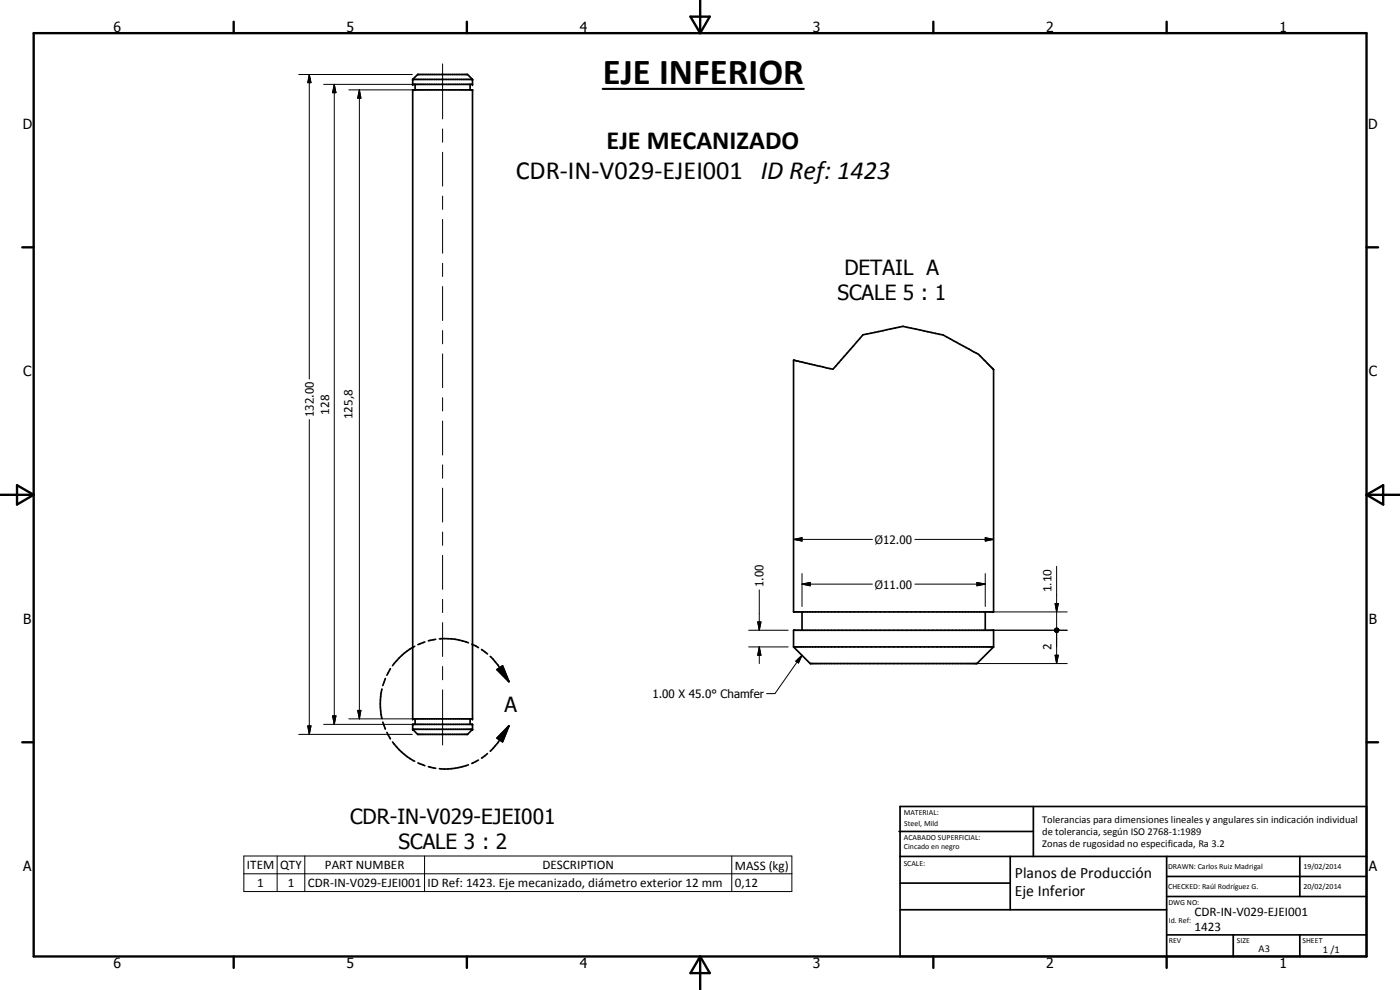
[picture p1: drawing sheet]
<svg xmlns="http://www.w3.org/2000/svg" width="420mm" height="297mm" viewBox="0 0 420 297" stroke-linecap="round" stroke-linejoin="round" font-family="sans-serif">
<g fill="#000">
<circle cx="123.9" cy="25.3" r=".25"/>
<circle cx="123.9" cy="27" r=".25"/>
<circle cx="123.9" cy="23.8" r=".25"/>
<circle cx="141.8" cy="27" r=".25"/>
<circle cx="141.8" cy="25.3" r=".25"/>
<circle cx="141.8" cy="23.8" r=".25"/>
<circle cx="123.9" cy="218.8" r=".25"/>
<circle cx="123.9" cy="215.7" r=".25"/>
<circle cx="123.9" cy="217.3" r=".25"/>
<circle cx="141.8" cy="217.3" r=".25"/>
<circle cx="141.8" cy="218.8" r=".25"/>
<circle cx="141.8" cy="215.7" r=".25"/>
</g>
<g fill="none" stroke="#000" stroke-width=".51">
<path d="M123.9 23.8v1.5h17.9v-1.5M123.9 27h17.9v188.7h-17.9zM123.9 23.8h17.9M123.9 23.8l1.4-1.4h15l1.5 1.4M124.6 25.3v1.7M141.1 25.3v1.7M238.2 108.1l11.8 2.7 9-10.3 12-2.6 12 2.6 6.9 3.8a15.8 15.8 0 0 1 6.3 4.5l2 2.1v72.7h-60zM298.1 110.9h.1M124.4 193.9a19.1 19.1 0 0 0-6.6 5.8M127.5 192.6l-2.1 .8M130.8 191.8l-2.2 .5M131.9 191.7a18.8 18.8 0 0 1 8.7 1.2"/>
<path d="M141.6 193.3l2 1M144.5 194.9l1.8 1.3M147.1 197l2.3 2.5 3.3 5M238.2 194.1v-5h60v5M238.2 194.1h60M238.2 194.1l5 5h50l5-5M240.7 183.6v5.5M295.7 183.6v5.5M114.6 206.8a19.3 19.3 0 0 0 0 8.8M114.9 216.7l.7 2M115.6 203.6l-.7 2.1M116.1 219.8l1.1 1.9"/>
<path d="M117.2 200.7l-1.1 1.9M123.9 218.8v-1.5h17.9v1.5M123.9 218.8h17.9M123.9 218.8l1.4 1.5h15l1.5-1.5M124.6 215.7v1.6M141.1 215.7v1.6M149.2 200.9l1.6-1.1 1.9 4.7zM152.7 217.8l-1.9 4.7-1.6-1.1zM152.7 217.8a34.4 34.4 0 0 1-4.7 6.7l-.9 .9M117.8 222.6a19.4 19.4 0 0 0 6.6 5.8M125.4 228.9l2.1 .8M128.6 230l2.2 .5"/>
<path d="M140.6 229.5a19.6 19.6 0 0 1-8.7 1.1M143.6 228l-2 1.1M146.3 226.1l-1.8 1.4M269.8 249.5h40.3M270.1 242h140v45h-140zM270.1 257h140M303.2 257v16M310.1 242v15M350.1 257v30M390.1 257v12M270.1 265h33.1M270.1 273h80"/>
<path d="M350.1 269h60M350.1 263h60M350.1 280.5h60M370.1 280.5v6.5M390.1 280.5v6.5"/>
</g>
<g fill="none" stroke="#000" stroke-width=".71">
<path d="M10.1 9.9h400v277.1h-400zM70.1 6.5v3.4M140.1 6.5v3.4M207.2 5h5.8l-2.9 4.9zM210.1 0v9.9M280.1 6.5v3.4M350.1 6.5v3.4M6.7 74.2h3.4M410.1 74.2h3.5M.1 148.5h10M5.1 145.6l5 2.9-5 2.9zM410.1 148.5h10"/>
<path d="M410.1 148.5l5-2.9v5.8zM6.7 222.7h3.4M410.1 222.7h3.5M70.1 287v3.4M140.1 287v3.4M210.1 287v10M210.1 287l2.9 5h-5.8zM280.1 287v3.4M350.1 287v3.4"/>
</g>
<g fill="#000">
<path d="M92.8 22.4l.5 2.4h-.9zM100.3 25.3l.5 2.5h-1zM107.9 27l.4 2.5h-1zM238.2 161.8l2.5-.5v1zM240.7 175.3l2.5-.5v1zM293.2 174.8l2.5 .5-2.5 .5zM295.7 161.3l2.5 .5-2.5 .5zM227.4 186.6h1l-.5 2.5zM227.9 194.1l.5 2.5h-1zM238.8 198.4l1.9-1.8-1.1 2.3zM316.6 196.6h1l-.5 2.5zM316.6 181.1h1l-.5 2.5z"/>
<path d="M317.7 188.7v.4zM317.5 188.6l.2 .5zM317.3 188.5l.4 .6zM317.1 188.5l.6 .6zM317 188.5l.7 .6zM316.8 188.6l.2-.1 .7 .6zM316.6 188.7l.2-.1 .9 .5zM316.6 188.7l1.1 .4-1.1-.3zM316.6 188.8l1.1 .3-1.2-.1zM316.5 189l1.2 .1-1.2 .1zM316.5 189.2l1.2-.1-1.1 .3zM316.6 189.4l1.1-.3-1.1 .4z"/>
<path d="M316.6 189.5l1.1-.4-.9 .6zM316.8 189.7l.9-.6zM317 189.7l.7-.6zM317.7 189.1l-.6 .6zM317.7 189.1l-.4 .6zM317.7 189.1l-.2 .5zM317.7 189.1v.3zM317.7 189.1v.2zM92.4 217.8h.9l-.5 2.5zM99.8 214.8h1l-.5 2.5zM107.3 213.1h1l-.4 2.6zM149.2 200.9l1.6-1.1 1.9 4.7z"/>
<path d="M152.7 217.8l-1.9 4.7-1.6-1.1z"/>
</g>
<g fill="none" stroke="#000" stroke-width=".3">
<path d="M132.8 19.2v16.5M89.7 22.4h34M92.8 22.4l.5 2.4h-.9zM92.8 22.4v91.3M97.1 25.3h26.8M100.3 25.3l.5 2.5h-1zM100.3 25.3v192M104.7 27h19.2M107.9 27l.4 2.5h-1zM107.9 27v188.7M132.8 38.7v4M132.8 45.7v10.1"/>
<path d="M132.8 58.8v4M132.8 65.8v10.2M132.8 79v4M132.8 86v10.2M132.8 99.2v4M132.8 106.2v10.1M132.8 119.3v4M92.8 125.9v94.4M132.8 126.3v10.2M132.8 139.5v4M132.8 146.5v10.1M132.8 159.6v4"/>
<path d="M132.8 166.6v10.2M132.8 179.8v4M227.9 177v12.1M238.2 161.8l2.5-.5v1zM238.2 161.8h23.6M240.7 175.3l2.5-.5v1zM240.7 175.3h21.1M240.7 172.1v9.9M274.6 175.3h21.1M274.6 161.8h23.6M293.2 174.8l2.5 .5-2.5 .5zM295.7 161.3l2.5 .5-2.5 .5z"/>
<path d="M295.7 172.1v9.9M317.1 169.9v19.2M132.8 186.8v10.2M132.8 200v4M224.7 189.1h11.8M224.7 194.1h11.8M227.4 186.6h1l-.5 2.5zM227.9 194.1l.5 2.5h-1zM227.9 194.1v5M238.8 198.4l1.9-1.8-1.1 2.3zM240.7 196.6l-8.1 11.5h-2.5M293.2 199.1h27.1"/>
<path d="M298.2 189.1h22.1M298.2 183.6h22.1M316.5 189l1.2 .1-1.2 .1zM316.5 189.2l1.2-.1-1.1 .3zM316.6 188.8l1.1 .3-1.2-.1zM316.6 189.4l1.1-.3-1.1 .4zM316.6 196.6h1l-.5 2.5zM316.6 188.7l.2-.1 .9 .5zM316.6 188.7l1.1 .4-1.1-.3zM316.6 189.5l1.1-.4-.9 .6zM316.6 181.1h1l-.5 2.5zM316.8 188.6l.2-.1 .7 .6z"/>
<path d="M316.8 189.7l.9-.6zM317 188.5l.7 .6zM317 189.7l.7-.6zM317.1 189.7v9.4M317.1 188.5l.6 .6zM317.3 188.5l.4 .6zM317.5 188.6l.2 .5zM317.7 188.7v.4zM317.7 189.1l-.6 .6zM317.7 189.1l-.4 .6zM317.7 189.1l-.2 .5zM317.7 189.1v.3z"/>
<path d="M317.7 189.1v.2zM92.4 217.8h.9l-.5 2.5zM97.1 217.3h26.8M99.8 214.8h1l-.5 2.5zM104.7 215.7h19.2M107.3 213.1h1l-.4 2.6zM132.8 207v16.5M89.7 220.3h34M73.2 256.8h164.4v10.7h-164.4zM83.2 256.8v10.7M91.5 256.8v10.7M127.4 256.8v10.7"/>
<path d="M219.6 256.8v10.7M73.2 262.2h164.4"/>
</g>
<path d="M180.9 26.7h60.3" fill="none" stroke="#000" stroke-width=".63"/>
<text font-size="11" x="180.9" y="25.1">EJE INFERIOR</text>
<g font-size="7.9">
<text x="182" y="44.6">EJE MECANIZADO</text>
<text x="154.8" y="53.6">CDR-IN-V029-EJEI001 ID Ref: 1423</text>
</g>
<g font-size="6.3">
<text x="253.4" y="82.5">DETAIL A</text>
<text x="251.3" y="90">SCALE 5 : 1</text>
<text x="151.4" y="213.5">A</text>
<text x="105.1" y="247.2">CDR-IN-V029-EJEI001</text>
<text x="119.6" y="254.7">SCALE 3 : 2</text>
</g>
<g font-size="4.7">
<text x="304.6" y="263.5">Planos de Producción</text>
<text x="304.6" y="268.9">Eje Inferior</text>
</g>
<g font-size="4.2">
<text x="34" y="9.6">6</text>
<text x="104" y="9.6">5</text>
<text x="174" y="9.6">4</text>
<text x="244" y="9.6">3</text>
<text x="314" y="9.6">2</text>
<text x="384" y="9.6">1</text>
<text x="6.8" y="38.7">D</text>
<text x="410.6" y="38.7">D</text>
<text x="7" y="112.9">C</text>
<text x="410.8" y="112.9">C</text>
<text x="7" y="187.1">B</text>
<text x="410.8" y="187.1">B</text>
<text x="7" y="261.4">A</text>
<text x="410.8" y="261.4">A</text>
<text x="34" y="290.4">6</text>
<text x="104" y="290.4">5</text>
<text x="174" y="290.4">4</text>
<text x="244" y="290.4">3</text>
<text x="314" y="290.4">2</text>
<text x="384" y="290.4">1</text>
</g>
<g font-size="3.9">
<text x="98.8" y="124.4" transform="rotate(-90 98.8 124.4)">128</text>
<text x="105.8" y="125.9" transform="rotate(-90 105.8 125.9)">125,8</text>
<text x="315.5" y="177.7" transform="rotate(-90 315.5 177.7)">1.10</text>
<text x="315.6" y="195.1" transform="rotate(-90 315.6 195.1)">2</text>
<text x="74.1" y="260.8">ITEM</text>
<text x="84.1" y="260.8">QTY</text>
<text x="97.5" y="260.8">PART NUMBER</text>
<text x="162.8" y="260.8">DESCRIPTION</text>
<text x="220.5" y="260.9">MASS (kg)</text>
<text x="77.2" y="266.1">1</text>
<text x="86.3" y="266.1">1</text>
<text x="92.4" y="266.1">CDR-IN-V029-EJEI001</text>
<text x="128.3" y="266.2">ID Ref: 1423. Eje mecanizado, diámetro exterior 12 mm</text>
<text x="220.5" y="266.1">0,12</text>
<text x="358.5" y="275">CDR-IN-V029-EJEI001</text>
<text x="358.5" y="279.4">1423</text>
</g>
<g font-size="3.5">
<text x="94.1" y="125.1" transform="rotate(-90 94.1 125.1)">132.00</text>
<text x="262.6" y="163.2">Ø12.00</text>
<text x="229.2" y="176.2" transform="rotate(-90 229.2 176.2)">1.00</text>
<text x="262.6" y="176.7">Ø11.00</text>
<text x="195.8" y="209.4">1.00 X 45.0° Chamfer</text>
</g>
<g font-size="3.1">
<text x="312.7" y="246.8">Tolerancias para dimensiones lineales y angulares sin indicación individual</text>
<text x="312.7" y="250.4">de tolerancia, según ISO 2768-1:1989</text>
<text x="312.7" y="254">Zonas de rugosidad no especificada, Ra 3.2</text>
<text x="377.7" y="285.6">A3</text>
<text x="397" y="285.9">1 /1</text>
</g>
<g font-size="2.4">
<text x="271.2" y="244.4">MATERIAL:</text>
<text x="271.3" y="252">ACABADO SUPERFICIAL:</text>
<text x="271.4" y="247.9">Steel, Mild</text>
<text x="271.3" y="254.6">Cincado en negro</text>
<text x="271.2" y="259.7">SCALE:</text>
<text x="350.6" y="260.8">DRAWN: Carlos Ruiz Madrigal</text>
<text x="391.2" y="260.6">19/02/2014</text>
<text x="350.6" y="266.9">CHECKED: Raúl Rodríguez G.</text>
<text x="391.2" y="266.7">20/02/2014</text>
<text x="350.6" y="271.4">DWG NO:</text>
<text x="350.8" y="276.9">Id. Ref:</text>
<text x="350.8" y="282.8">REV</text>
<text x="371.2" y="282.9">SIZE</text>
<text x="390.9" y="282.9">SHEET</text>
</g>
</svg>
